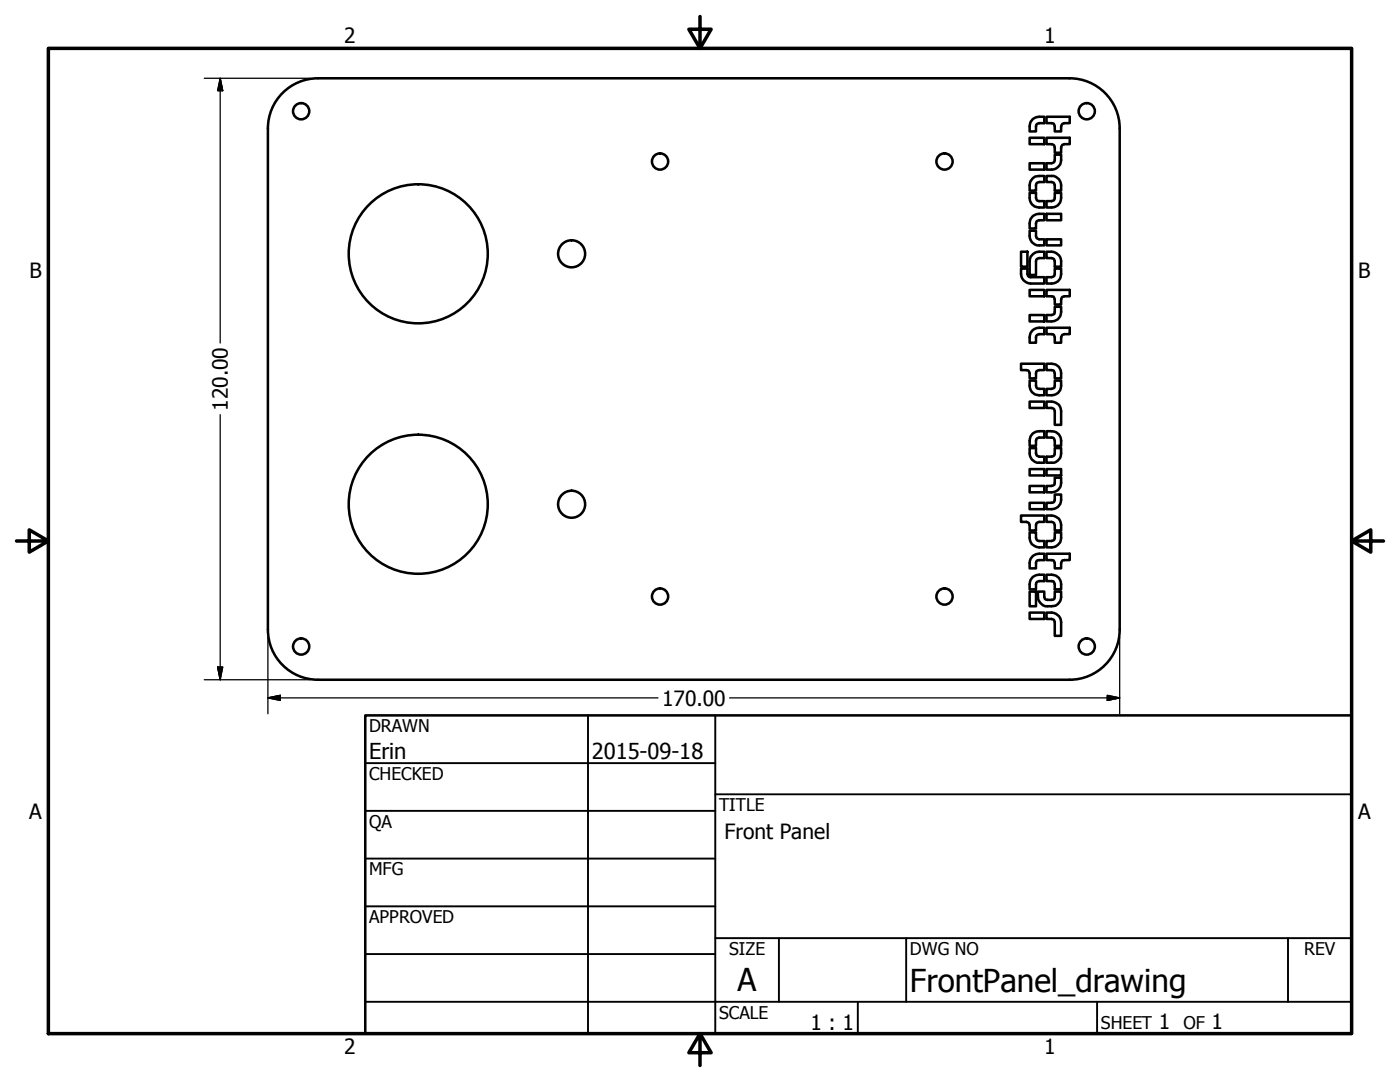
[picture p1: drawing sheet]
<svg xmlns="http://www.w3.org/2000/svg" width="279mm" height="216mm" viewBox="0 0 279 216" stroke-linecap="round" stroke-linejoin="round" font-family="sans-serif">
<!-- layer: Visible (ANSI) -->
<g fill="none" stroke="#000" stroke-width=".51">
<path d="M63.5 15.6a10 10 0 0 0-10 10M63.5 15.6h150M213.5 15.6a10 10 0 0 1 10 10M53.5 25.6v100M205.5 27.5h2.9v1.3h-2.9zM205.5 32.6h2.9v1.2h-2.9zM205.5 38.5h1.3l.1 1.4 .5 .2h1v1.3a2.49 2.49 0 0 1-2.7-1.1l-.2-.8zM206.1 35.6a2.84 2.84 0 0 1 2.3-.5v1.2h-1l-.6 .3v1.4h-1.3a2.67 2.67 0 0 1 .6-2.4zM206.1 23.7a2.84 2.84 0 0 1 2.3-.4v1.3h-1l-.6 .3v1.3h-1.3a2.83 2.83 0 0 1 .6-2.5zM208.9 23.3h4.6v1.3l-1.5 .1-.2 .5v1h-1.3v-1l-.3-.6h-1.3zM208.9 27.5h4.6v1.3l-1.5 .1-.2 .5v1.1h-1.3l-.1-1.5-.5-.2h-1zM208.9 35.1a2.41 2.41 0 0 1 2.4 .7 2.84 2.84 0 0 1 .5 2.2h-1.3l-.1-1.4-.5-.3h-1z"/>
<path d="M210.5 38.5h1.3a2.49 2.49 0 0 1-1.1 2.7l-.8 .2h-1v-1.3h1l.5-.3zM210.5 30.9h1.3a2.53 2.53 0 0 1-1.1 2.8l-.8 .1h-1v-1.2h1l.5-.3zM223.5 25.6v100M203.8 53.6h1.2v1.1l.4 .5 3 .1v1.3h-2.7a1.95 1.95 0 0 1-1.9-1.9zM203.8 50.2h1.2v3h-1.2zM205.5 46h1.3l.1 1.5 .5 .3h1v1.2a2.41 2.41 0 0 1-2.5-.7 2.84 2.84 0 0 1-.4-2.3zM205.5 57.8h2.9v1.3h-2.9zM206.1 43.1a2.84 2.84 0 0 1 2.3-.4v1.2h-1l-.6 .4v1.3h-1.3a2.83 2.83 0 0 1 .6-2.5zM206.1 50.7a2.5 2.5 0 0 1 2.3-.5v1.3h-1l-.6 .3v3.1h-1.3v-3.2l.2-.5zM208.9 57.8h4.6v1.3l-1.5 .1-.2 .6v1h-1.3v-1l-.3-.6-1.3-.1zM208.9 47.8h2.9v1.2h-2.9zM208.9 42.7h2.9v1.2h-2.9z"/>
<path d="M208.9 50.2a2.25 2.25 0 0 1 2.9 1.9v1.1h-1.3l-.1-1.4-.5-.3h-1zM210.5 53.6h1.3a2.53 2.53 0 0 1-1.1 2.8l-.8 .2h-1v-1.3h1l.5-.3zM203.8 72.6h4.6v1.3h-1l-.6 .2v1.4h-1.3v-1l-.3-.6h-1.4zM205.5 62.9h2.9v1.2h-2.9zM205.5 75.9h1.3l.1 1.5 .5 .2h1v1.3a2.49 2.49 0 0 1-2.7-1.1l-.2-.8zM206.1 65.8a2.84 2.84 0 0 1 2.3-.4v1.3h-1l-.6 .3v1.4h-1.3a2.89 2.89 0 0 1 .6-2.6zM208.9 77.6h1l.5-.3 .1-1.4h1.3a2.49 2.49 0 0 1-1.1 2.8l-.8 .2h-1zM208.9 65.4h4.6v1.3l-1.5 .1-.2 .5v1.1h-1.3v-1.1l-.3-.6h-1.3zM208.9 72.6a2.49 2.49 0 0 1 2.7 1.1l.2 .8v1h-1.3v-1l-.3-.6h-1.3zM210.5 61.2h1.3a2.49 2.49 0 0 1-1.1 2.7l-.8 .2h-1v-1.2h1l.5-.3zM205.5 80.1h2.9v1.3h-2.9zM205.5 89.4h1.3l.1 1.5 .5 .2h1v1.2a2.41 2.41 0 0 1-2.5-.6 2.84 2.84 0 0 1-.4-2.3z"/>
<path d="M205.5 97h2.9v1.2h-2.9zM205.5 93.6h2.9v1.3h-2.9zM206.1 86.5a2.84 2.84 0 0 1 2.3-.5v1.3l-1.4 .1-.2 .5v1.1h-1.3a2.83 2.83 0 0 1 .6-2.5zM208.9 93.6h2.9v1.3h-2.9zM208.9 86a2.49 2.49 0 0 1 2.7 1.1l.2 .8v1.1h-1.3v-1.1l-.3-.5-1.3-.1zM208.9 80.1a2.25 2.25 0 0 1 2.9 1.9v2.8h-1.3v-2.8l-.1-.3-.5-.3h-1zM210.5 95.3h1.3a2.4 2.4 0 0 1-1.1 2.7l-.8 .2h-1v-1.2h1l.5-.3zM210.5 89.4h1.3a2.53 2.53 0 0 1-1.1 2.8l-.3 .1h-1.5v-1.2h1l.5-.3zM203.8 102.9h4.6v1.2h-1l-.6 .4v1.4h-1.3l-.1-1.5-.5-.3h-1.1zM205.5 100.3h2.9v1.3h-2.9zM205.5 106.2h1.3l.1 1.5 .5 .2h1v1.3a2.25 2.25 0 0 1-2.9-1.9zM205.5 118h1.3v3h-1.3z"/>
<path d="M206.1 115.1a2.84 2.84 0 0 1 2.3-.4v1.3l-1.4 .1-.2 .5v1h-1.3a2.83 2.83 0 0 1 .6-2.5zM206.1 110.9a2.84 2.84 0 0 1 2.3-.4v1.3h-1l-.6 .2v1.4h-1.3a2.67 2.67 0 0 1 .6-2.5zM207.1 118h1.3l.1 1.5a1.86 1.86 0 0 0 1.9-.1l.1-1.4h1.3a2.53 2.53 0 0 1-1.1 2.8l-.8 .2a2.27 2.27 0 0 1-2.8-3zM208.9 110.5h4.6v1.3h-1.5l-.2 .5v1.1h-1.3v-1.1l-.3-.5h-1.3zM208.9 100.3h1l.5-.2 .1-1.4h1.3a2.4 2.4 0 0 1-1.1 2.7l-.8 .2h-1zM208.9 102.9a2.25 2.25 0 0 1 2.9 1.9v1.1h-1.3l-.1-1.5-.5-.3h-1zM208.9 114.7a2.49 2.49 0 0 1 2.7 1.1l.2 .8v1h-1.3v-1l-.3-.6h-1.3zM210.5 106.2h1.3a2.53 2.53 0 0 1-1.1 2.8l-.8 .2h-1v-1.3h1l.5-.3zM53.5 125.6a10 10 0 0 0 10 10M63.5 135.6h150M205.5 122.2h2.9v1.3h-2.9zM208.9 122.2a2.25 2.25 0 0 1 2.9 1.9v2.8h-1.3v-2.8l-.1-.3-.5-.3h-1z"/>
<path d="M223.5 125.6a10 10 0 0 1-10 10"/>
<circle cx="60.1" cy="22.2" r="1.62"/>
<circle cx="131.7" cy="32.2" r="1.62"/>
<circle cx="188.5" cy="32.2" r="1.62"/>
<circle cx="216.9" cy="22.2" r="1.62"/>
<circle cx="83.5" cy="50.6" r="13.9"/>
<circle cx="114.1" cy="50.6" r="2.7"/>
<circle cx="83.5" cy="100.6" r="13.9"/>
<circle cx="114.1" cy="100.6" r="2.7"/>
<circle cx="131.7" cy="119" r="1.62"/>
<circle cx="188.5" cy="119" r="1.62"/>
<circle cx="60.1" cy="129" r="1.62"/>
<circle cx="216.9" cy="129" r="1.62"/>
</g>
<!-- layer: Border (ANSI) -->
<path d="M9.7 9.7h260v196.5h-260zM139.7 3.3v6.4l-2.2-3.9h4.4l-2.2 3.9M3.3 107.9h6.4l-3.9-2.2v4.5l3.9-2.3M269.7 107.9l3.9 2.3v-4.5l-3.9 2.2h6.4M139.7 206.2l2.2 3.9h-4.4l2.2-3.9v6.4" fill="none" stroke="#000" stroke-width=".7"/>
<!-- layer: Title (ANSI) -->
<g fill="none" stroke="#000" stroke-width=".38">
<path d="M72.9 152.3h69.8M117.3 142.7v63.5M142.7 158.5h127M142.7 142.7v63.5M72.9 161.8h69.8M72.9 171.3h69.8M72.9 199.9h196.8M72.9 180.8h69.8M72.9 190.4h69.8M142.7 187.2h127M155.4 187.2v12.7M171.2 199.9v6.3"/>
<path d="M180.8 187.2v12.7M218.9 199.9v6.3M257 187.2v12.7"/>
</g>
<path d="M72.9 142.7h196.8v63.5h-196.8z" fill="none" stroke="#000" stroke-width=".51"/>
<!-- layer: Dimension (ANSI) -->
<path d="M40.8 15.6h21M43.9 15.6l.5 2.5h-1zM43.9 15.6v52.9M43.9 82.7v52.9M40.8 135.6h21M43.4 133.1h1l-.5 2.5zM53.5 139.3l2.4-.6v1.1zM53.5 139.3h77.8M53.5 127.2v15.2M145.6 139.3h77.9M221 138.7l2.5 .6-2.5 .5zM223.5 127.2v15.2" fill="none" stroke="#000" stroke-width=".25"/>
<path d="M43.9 15.6l.5 2.5zM43.9 15.6l.5 2.5h-1zM43.4 133.1l.5 2.5zM43.4 133.1h1l-.5 2.5zM53.5 139.3l2.4-.6zM53.5 139.3l2.4-.6v1.1zM221 139.8l2.5-.5zM221 138.7l2.5 .6-2.5 .5z" fill="#000" stroke="#000" stroke-width=".25"/>
<g font-size="6.3">
<text x="147.2" y="197.7">A</text>
<text x="181.6" y="197.9">FrontPanel_drawing</text>
</g>
<g font-size="4.4">
<text x="73.7" y="151.5">Erin</text>
<text x="118.1" y="151.4">2015-09-18</text>
</g>
<g font-size="4.2">
<text x="68.7" y="8.6">2</text>
<text x="208.4" y="8.6">1</text>
<text x="5.9" y="55.5">B</text>
<text x="271.1" y="55.5">B</text>
<text x="45.5" y="82" transform="rotate(-90 45.5 82)">120.00</text>
<text x="132.1" y="140.8">170.00</text>
<text x="5.8" y="163.4">A</text>
<text x="144.6" y="167.4">Front Panel</text>
<text x="271" y="163.4">A</text>
<text x="161.7" y="205.5">1 : 1</text>
<text x="231.3" y="205.4">1</text>
<text x="241.8" y="205.4">1</text>
<text x="68.7" y="210.3">2</text>
<text x="208.4" y="210.3">1</text>
</g>
<g font-size="3.5">
<text x="73.7" y="146">DRAWN</text>
<text x="73.7" y="155.6">CHECKED</text>
<text x="143.5" y="161.8">TITLE</text>
<text x="73.7" y="165.2">QA</text>
<text x="73.7" y="174.7">MFG</text>
<text x="73.7" y="184.2">APPROVED</text>
<text x="145.5" y="190.6">SIZE</text>
<text x="181.6" y="190.6">DWG NO</text>
<text x="260.3" y="190.5">REV</text>
<text x="143.5" y="203.3">SCALE</text>
<text x="219.7" y="205.4">SHEET</text>
<text x="236.2" y="205.4">OF</text>
</g>
</svg>
